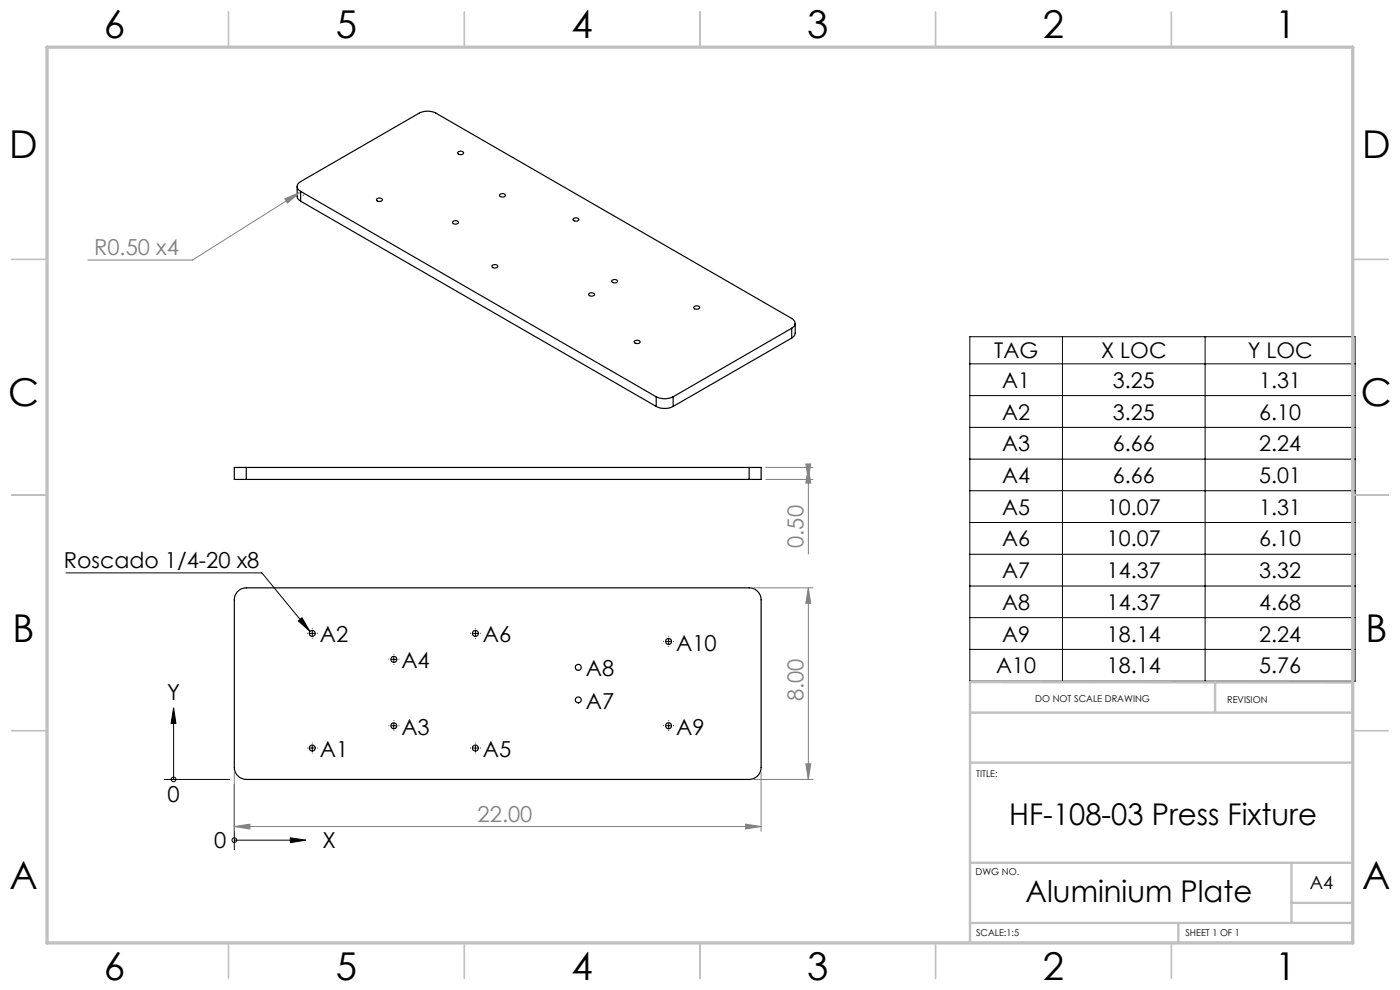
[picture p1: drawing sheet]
<svg xmlns="http://www.w3.org/2000/svg" width="297mm" height="210mm" viewBox="0 0 297 210" stroke-linecap="round" stroke-linejoin="round" font-family="sans-serif">
<g fill="none" stroke="#000" stroke-width=".25">
<path d="M63 39.6v2.2l.3 .5 .5 .4M97.1 32.3a.71 .71 0 0 1 1.2 .2 .71 .71 0 0 1-1.2-.2zM63.8 40.6a1.1 1.1 0 0 1-.8-1 1.1 1.1 0 0 1 .8-1.1l25.1-14.5a4 4 0 0 1 3.6 0l75.5 43.5a1.12 1.12 0 0 1 .7 1.1 1.12 1.12 0 0 1-.7 1M63.8 40.6l75.4 43.6M63.8 40.6v2.1M63.8 42.7l75.4 43.5M80 42.1a.69 .69 0 0 1 1.1 .4 .71 .71 0 0 1-1.2-.2zM96.1 47a.69 .69 0 0 1 1.2 .3 .71 .71 0 0 1-1.3-.2zM104.4 56.4a.71 .71 0 0 1 1.2 .2 .71 .71 0 0 1-1.2-.2zM106 41.3a.71 .71 0 0 1 1.2 .2 .71 .71 0 0 1-1.2-.2zM121.7 46.3a.69 .69 0 0 1 1.1 .4 .73 .73 0 0 1-1.2-.2zM129.9 59.4a.67 .67 0 0 1 1.1 .4 .7 .7 0 0 1-1.2-.3z"/>
<path d="M124.9 62.4a.73 .73 0 0 1 1.2 .2 .73 .73 0 0 1-1.2-.2zM134.5 72.4a.73 .73 0 0 1 1.3 .2 .73 .73 0 0 1-1.3-.2zM147.3 65a.69 .69 0 0 1 1.1 .3 .71 .71 0 0 1-1.2-.2zM168 69.6l-25.2 14.6M168 69.6v2.1M168 71.7l-25.2 14.5M168.7 68.6v2.1l-.2 .6-.5 .4M52.2 99.2h-2.5v2.5h2.5M52.2 99.2v2.5M52.2 99.2h106.7M139.2 84.2a4 4 0 0 0 3.6 0M139.2 86.2a4 4 0 0 0 3.6 0"/>
<path d="M139.2 84.2v2M142.8 84.2v2M158.9 99.2h2.6v2.5h-2.6M158.9 99.2v2.5M52.2 101.7h106.7M50.3 125.6a2.43 2.43 0 0 1 1.9-.9h106.7a2.57 2.57 0 0 1 2.6 2.5v35.6a2.57 2.57 0 0 1-2.6 2.5h-106.7a2.57 2.57 0 0 1-2.5-2.5v-35.6a2.41 2.41 0 0 1 .6-1.6z"/>
<circle cx="66.2" cy="134.4" r=".63"/>
<circle cx="83.6" cy="139.9" r=".63"/>
<circle cx="100.8" cy="134.4" r=".63"/>
<circle cx="141.8" cy="136.1" r=".63"/>
<circle cx="66.2" cy="158.7" r=".63"/>
<circle cx="83.6" cy="153.9" r=".63"/>
<circle cx="100.8" cy="158.7" r=".63"/>
<circle cx="122.7" cy="148.5" r=".63"/>
<circle cx="122.7" cy="141.6" r=".63"/>
<circle cx="141.8" cy="153.9" r=".63"/>
</g>
<g fill="none" stroke="#000" stroke-width=".21">
<path d="M205.7 71.4h81.8v73.1h-81.8zM205.7 77.2h81.8M225.4 71.4v73.1M255.7 71.4v73.1M205.7 83.9h81.8M205.7 90.7h81.8M205.7 97.4h81.8M205.7 104.1h81.8M205.7 110.8h81.8M205.7 117.6h81.8M14 121.5h41.6l10.2 12.4M63.3 131.7l.8-.7 1.7 2.9z"/>
<path d="M65.8 134.4h.9M66.3 133.8v1.1M83 139.9h1M83.5 139.4v1M100.4 134.4h1M100.9 133.8v1.1M141.3 136.1h1M141.9 135.6v1M205.7 124.3h81.8M205.7 131h81.8M205.7 137.8h81.8M36.8 150.1l.5 3.3h-1z"/>
<path d="M36.8 153.4v11.9M65.8 158.7h.9M66.3 158.2v1M83 153.9h1M83.5 153.4v1.1M100.4 158.7h1M100.9 158.2v1M141.3 153.9h1M141.9 153.4v1M34.8 165.3h13.9M49.7 166.3v13.9M49.7 178.2h11.9"/>
<path d="M61.6 177.7l3.3 .5-3.3 .5z"/>
<circle cx="36.8" cy="165.3" r=".49"/>
<circle cx="49.7" cy="178.2" r=".5"/>
</g>
<g fill="none" stroke="#808080" stroke-width=".21">
<path d="M60.4 42.2l3.1-1.3-2.5 2.2zM63.5 40.9l-22.7 14.3h-22.2M64.4 41.3l-.1 .3M162.5 99.2h10M171 98.4h1l-.5 3.3zM171.5 99.2l.5 3.3h-1zM171.5 99.2v18.3M162.5 101.7h10M159.9 124.7h12.6M171.5 124.7l.5 3.3h-1zM171.5 124.7v40.6M49.7 175.3l3.3-.5v1.1z"/>
<path d="M49.7 163.8v12.5M49.7 175.3h111.8M158.2 174.8l3.3 .5-3.3 .6zM159.9 165.3h12.6M161.5 163.8v12.5M171 162h1l-.5 3.3z"/>
</g>
<g fill="none" stroke="#000" stroke-width=".21" stroke-dasharray="15.2 1.3 1.3 1.3" stroke-linecap="butt">
<path d="M65.3 134.3h-.2M66.3 133.3v-.1M66.3 135.3v.2M67.3 134.3h.1M82.6 139.8h-.2M83.6 138.8v-.1M84.6 139.8h.1M99.9 134.3h-.2M100.9 133.3v-.1M100.9 135.3v.2M101.9 134.3h.1M140.9 136.1h-.2"/>
<path d="M141.9 135.1v-.2M141.9 137.1v.1M142.9 136.1h.1M65.3 158.7h-.2M66.3 157.7v-.2M66.3 159.7v.1M67.3 158.7h.1M82.6 153.9h-.2M83.6 140.8v.2M83.6 152.9v-.1M83.6 154.9v.2M84.6 153.9h.1"/>
<path d="M99.9 158.7h-.2M100.9 157.7v-.2M100.9 159.7v.1M101.9 158.7h.1M140.9 153.9h-.2M141.9 152.9v-.1M141.9 154.9v.2M142.9 153.9h.1"/>
</g>
<g fill="none" stroke="#c0c0c0" stroke-width=".35">
<path d="M48.5 2.5v7.5M98.5 2.5v7.5M148.5 2.5v7.5M198.5 2.5v7.5M248.5 2.5v7.5M2.5 55h7.5M287 55h7.5M2.5 105h7.5M287 105h7.5M2.5 155h7.5M287 155h7.5M48.5 200v7.5"/>
<path d="M98.5 200v7.5M148.5 200v7.5M198.5 200v7.5M248.5 200v7.5"/>
</g>
<path d="M205.8 151.2h81.2M257.8 144.8v6.4M287 144.8l-81.2-.1v55.3M205.8 161.8h81.2M205.8 195.8h81.2M205.8 183h81.2M250 195.8v4.2M274 183v12.8M274 191.5h13" fill="none" stroke="#c0c0c0" stroke-width=".5"/>
<path d="M10 10h277v190h-277z" fill="none" stroke="#c0c0c0" stroke-width=".7"/>
<path d="M63.3 131.7l.8-.7 1.7 2.9zM61.6 177.7l3.3 .5-3.3 .5zM36.8 150.1l.5 3.3h-1z" fill="#000"/>
<g fill="#808080">
<path d="M49.7 175.3l3.3-.5v1.1zM158.2 174.8l3.3 .5-3.3 .6zM60.4 42.2l.6 .9 2.5-2.2z"/>
<path d="M171.5 99.2l.5 3.3h-1zM171 98.4h1l-.5 3.3zM171.5 124.7l.5 3.3h-1zM171 162h1l-.5 3.3z"/>
</g>
<g font-size="8.1">
<text x="22" y="8">6</text>
<text x="71.2" y="8">5</text>
<text x="121.2" y="8">4</text>
<text x="171.2" y="8">3</text>
<text x="221.2" y="8">2</text>
<text x="270.5" y="8">1</text>
<text x="2" y="33.6">D</text>
<text x="289" y="33.6">D</text>
<text x="1.7" y="86.1">C</text>
<text x="288.7" y="86.1">C</text>
<text x="2.7" y="136.1">B</text>
<text x="289.7" y="136.1">B</text>
<text x="2" y="188.6">A</text>
<text x="289" y="188.6">A</text>
<text x="22" y="208">6</text>
<text x="71.2" y="208">5</text>
<text x="121.2" y="208">4</text>
<text x="171.2" y="208">3</text>
<text x="221.2" y="208">2</text>
<text x="270.5" y="208">1</text>
</g>
<g font-size="6.3">
<text x="214.1" y="175.1">HF-108-03 Press Fixture</text>
<text x="217.6" y="191.4">Aluminium Plate</text>
</g>
<g font-size="4.7" fill="#808080">
<text x="19.9" y="54.1">R0.50 x4</text>
<text x="170.5" y="116.2" transform="rotate(-90 170.5 116.2)">0.50</text>
<text x="170.5" y="148.8" transform="rotate(-90 170.5 148.8)">8.00</text>
<text x="101.3" y="174.3">22.00</text>
</g>
<g font-size="4.7">
<text x="13.5" y="120.4">Roscado 1/4-20 x8</text>
<text x="67.8" y="136.3">A2</text>
<text x="102.4" y="136.3">A6</text>
<text x="143.4" y="138">A10</text>
<text x="85.1" y="141.8">A4</text>
<text x="124.3" y="143.5">A8</text>
<text x="35.5" y="148.4">Y</text>
<text x="85.1" y="155.9">A3</text>
<text x="124.3" y="150.4">A7</text>
<text x="143.4" y="155.9">A9</text>
<text x="67.8" y="160.6">A1</text>
<text x="102.4" y="160.6">A5</text>
<text x="35.5" y="170.1">0</text>
<text x="45.4" y="180">0</text>
<text x="68.4" y="180">X</text>
</g>
<g font-size="4.6">
<text x="210.9" y="76">TAG</text>
<text x="233.6" y="76">X LOC</text>
<text x="264.7" y="76">Y LOC</text>
<text x="212.6" y="82.3">A1</text>
<text x="236.1" y="82.3">3.25</text>
<text x="267.1" y="82.3">1.31</text>
<text x="212.6" y="89">A2</text>
<text x="236.1" y="89">3.25</text>
<text x="267.1" y="89">6.10</text>
<text x="212.6" y="95.7">A3</text>
<text x="236.1" y="95.7">6.66</text>
<text x="267.1" y="95.7">2.24</text>
<text x="212.6" y="102.5">A4</text>
<text x="236.1" y="102.5">6.66</text>
<text x="267.1" y="102.5">5.01</text>
<text x="212.6" y="109.2">A5</text>
<text x="234.8" y="109.2">10.07</text>
<text x="267.1" y="109.2">1.31</text>
<text x="212.6" y="115.9">A6</text>
<text x="234.8" y="115.9">10.07</text>
<text x="267.1" y="115.9">6.10</text>
<text x="212.6" y="122.6">A7</text>
<text x="234.8" y="122.6">14.37</text>
<text x="267.1" y="122.6">3.32</text>
<text x="212.6" y="129.4">A8</text>
<text x="234.8" y="129.4">14.37</text>
<text x="267.1" y="129.4">4.68</text>
<text x="212.6" y="136.1">A9</text>
<text x="234.8" y="136.1">18.14</text>
<text x="267.1" y="136.1">2.24</text>
<text x="211.3" y="142.8">A10</text>
<text x="234.8" y="142.8">18.14</text>
<text x="267.1" y="142.8">5.76</text>
</g>
<text font-size="3.9" x="277.9" y="188.5">A4</text>
<g font-size="2">
<text x="219.6" y="149">DO NOT SCALE DRAWING</text>
<text x="260.3" y="149.2">REVISION</text>
<text x="207.1" y="164.9">TITLE:</text>
<text x="207" y="185.5">DWG NO.</text>
<text x="207.1" y="198.6">SCALE:1:5</text>
<text x="251.5" y="198.6">SHEET 1 OF 1</text>
</g>
</svg>
